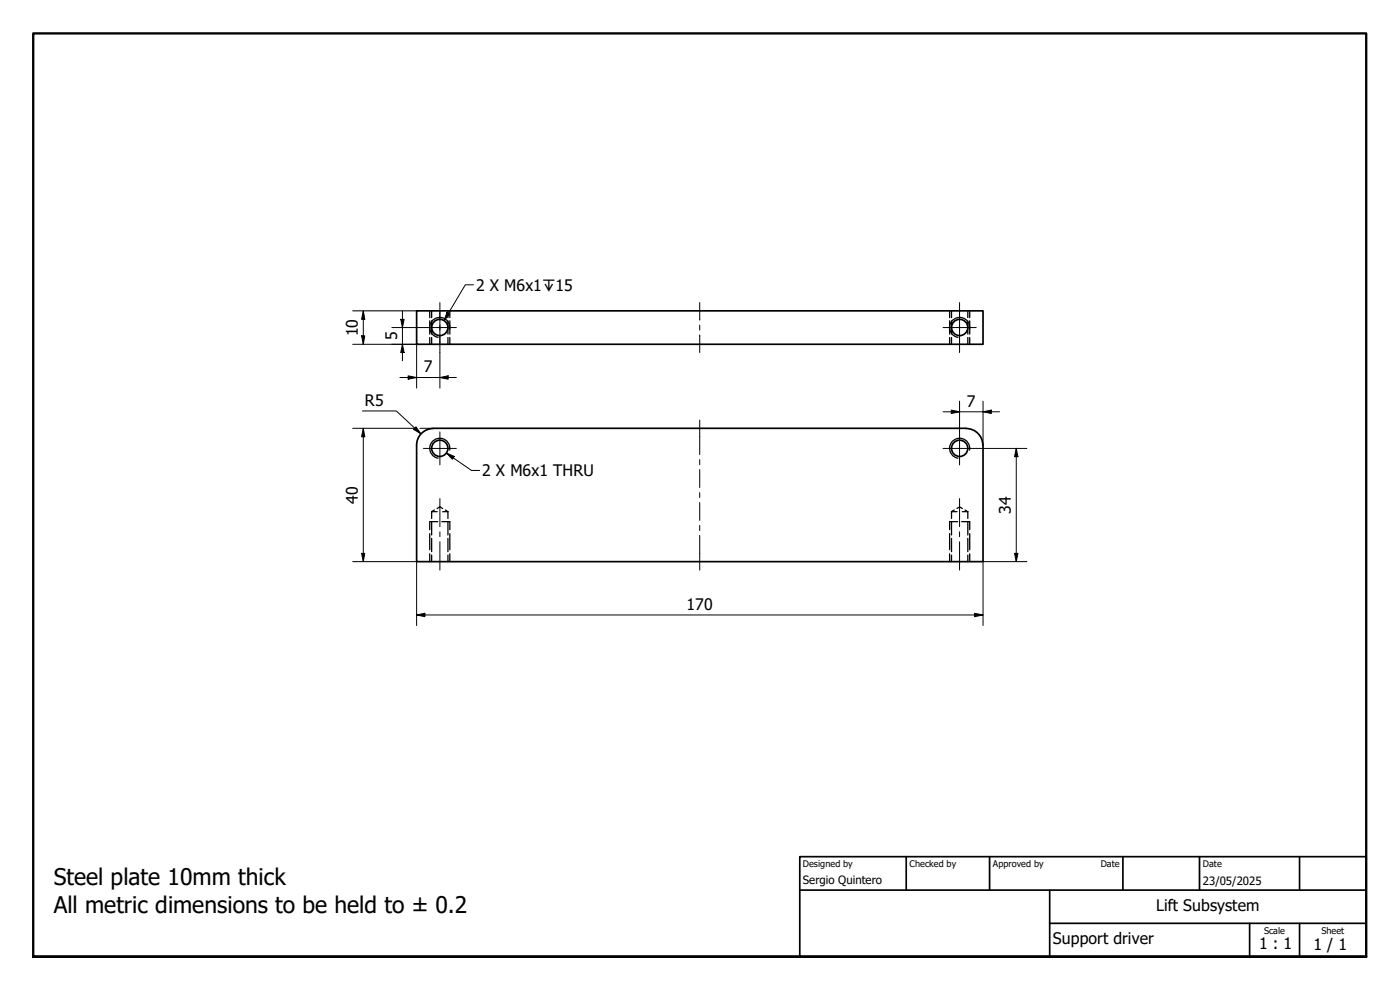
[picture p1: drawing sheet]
<svg xmlns="http://www.w3.org/2000/svg" width="420mm" height="297mm" viewBox="0 0 420 297" stroke-linecap="round" stroke-linejoin="round" font-family="sans-serif">
<!-- layer: Hidden (ISO) -->
<g fill="none" stroke="#000" stroke-width=".38">
<path d="M129 93.3v2M129 96.3v4M129.5 93.3v2M129.5 96.3v4M134.4 93.3v2M134.4 96.3v4M135 93.3v2M135 96.3v4M285 93.3v2M285 96.3v4M285.6 93.3v2M285.6 96.3v4"/>
<path d="M290.4 93.3v2M290.4 96.3v4M291 93.3v2M291 96.3v4M129 101.3v2M129.5 101.3v2M134.4 101.3v2M135 101.3v2M285 101.3v2M285.6 101.3v2M290.4 101.3v2M291 101.3v2"/>
<path d="M129.5 153.5h1.7M129.5 153.5v2.1M129.5 156.5v4M130.4 153l-.9 .5M131.2 152.6l.8-.5 .8 .5M131.4 156.5h-2.4v2.4M132.6 156.5h2.4v2.4M132.8 153.5h1.6M133.7 153l.7 .5M134.4 153.5v2.1M134.4 156.5v4M285.6 153.5h1.6"/>
<path d="M285.6 153.5v2.1M285.6 156.5v4M286.4 153l-.8 .5M287.2 152.6l.8-.5 .8 .5M287.4 156.5h-2.4v2.4M288.6 156.5h2.4v2.4M288.8 153.5h1.6M289.6 153l.8 .5M290.4 153.5v2.1M290.4 156.5v4M129 160.1v4.9M129 166.2v2.3"/>
<path d="M129.5 161.5v4M129.5 166.5v2M134.4 161.5v4M134.4 166.5v2M135 160.1v4.9M135 166.2v2.3M285 160.1v4.9M285 166.2v2.3M285.6 161.5v4M285.6 166.5v2M290.4 161.5v4M290.4 166.5v2"/>
<path d="M291 160.1v4.9M291 166.2v2.3"/>
</g>
<!-- layer: Visible (ISO) -->
<g fill="none" stroke="#000" stroke-width=".51">
<path d="M125 93.3h170v10h-170zM130 128.5h160M130 128.6a5 5 0 0 0-5 5v34.9h170v-35M290 128.6a5 5 0 0 1 5 5"/>
<circle cx="132" cy="98.3" r="2.44"/>
<circle cx="288" cy="98.3" r="2.44"/>
<circle cx="132" cy="134.5" r="2.44"/>
<circle cx="288" cy="134.5" r="2.44"/>
</g>
<!-- layer: Visible Narrow (ISO) -->
<path d="M135 98.8a3 3 0 0 0-2.5-3.5 3 3 0 0 0-3.5 2.4 3 3 0 0 0 2.5 3.5M291 98.8a3 3 0 0 0-2.5-3.5 3 3 0 0 0-3.5 2.4 3 3 0 0 0 2.5 3.5M135 135a3 3 0 0 0-2.5-3.5 3 3 0 0 0-3.5 2.5 3 3 0 0 0 2.5 3.5M291 135a3 3 0 0 0-2.5-3.5 3 3 0 0 0-3.5 2.5 3 3 0 0 0 2.5 3.5" fill="none" stroke="#000" stroke-width=".38"/>
<!-- layer: Title (ISO) -->
<path d="M240 257h170v30.1h-170zM272 257v10.1M297 257v10.1M337 257v10.1M360 257v10.1M390 257v10.1M240 267.1h170M315 277h95M315 267.1v20M375 277v10.1M390 277v10.1" fill="none" stroke="#000" stroke-width=".51"/>
<!-- layer: Border (ISO) -->
<path d="M10 287.1v-277.1h400v277.1h-400h400" fill="none" stroke="#000" stroke-width=".7"/>
<!-- layer: Dimension (ISO) -->
<g fill="none" stroke="#000" stroke-width=".3">
<path d="M105.9 93.3h19.1M109 93.3l.5 2.5h-1zM109 93.3v10M117.6 98.3h9.5M120.3 95.8h1l-.5 2.5zM120.8 93.3v15M105.9 103.3h19.1v13.1M108.5 100.8h1l-.5 2.5zM120 113.3h17M120.8 103.3l.5 2.5h-1zM122.5 112.8l2.5 .5-2.5 .5zM132 113.3l2.5-.5v1z"/>
<path d="M132 105.8v10.6M105.9 128.5h18.6M108.8 123.3h10.1l7.4 6.9M109 128.5l.5 2.5h-1zM109 128.5v40M124.8 128.1l1.5 2.1-2.2-1.4zM126 128.5h4M283 123.6h17M285.5 123l2.5 .6-2.5 .5zM288 120.4v9.2M293 134.5h15.2M295 123.6l2.5-.6v1.1z"/>
<path d="M295 120.4v13.1M305 134.5l.5 2.5h-1zM305 134.5v34M105.9 168.5h19.1v19.2M108.5 166h1l-.5 2.5zM304.5 166h1l-.5 2.5zM308.2 168.5h-13.2v19.2M125 184.5l2.5-.5v1zM125 184.5h170M292.5 184l2.5 .5-2.5 .5z"/>
</g>
<g fill="#000">
<path d="M109 93.3l.5 2.5h-1zM120.3 95.8h1l-.5 2.5zM108.5 100.8h1l-.5 2.5zM120.8 103.3l.5 2.5h-1zM122.5 112.8l2.5 .5-2.5 .5zM132 113.3l2.5-.5v1zM109 128.5l.5 2.5h-1zM124.8 128.1l1.5 2.1-2.2-1.4zM285.5 123l2.5 .6-2.5 .5zM295 123.6l2.5-.6v1.1zM305 134.5l.5 2.5h-1zM108.5 166h1l-.5 2.5z"/>
<path d="M304.5 166h1l-.5 2.5zM125 184.5l2.5-.5v1zM292.5 184l2.5 .5-2.5 .5z"/>
</g>
<!-- layer: Centerline (ISO) -->
<g fill="none" stroke="#000" stroke-width=".3">
<path d="M132 90.8v5.3M132 97.5v1.5M210 90.8v5.3M210 97.5v1.5M288 90.8v5.3M288 97.5v1.5M132 100.5v5.3M210 100.5v5.3M288 100.5v5.3M210 126v10.4M210 137.9v1.5M132 149.6v8.4"/>
<path d="M132 159.6v1.4M210 140.9v5.4M210 147.8v1.5M210 150.8v5.3M210 157.7v1.5M288 149.6v8.4M288 159.6v1.4M132 162.5v8.6M210 160.6v10.5M288 162.5v8.6"/>
</g>
<!-- layer: Center Mark (ISO) -->
<path d="M127.1 98.3h9.9M132 93.3v9.9M283 98.3h10M288 93.3v9.9M127.1 134.5h9.9M132 129.6v9.9M283 134.5h10M288 129.6v9.9" fill="none" stroke="#000" stroke-width=".3"/>
<!-- layer: Symbol (ISO) -->
<path d="M134.1 93.8l.8 .5-1.6 1.9zM142.1 85.5h-2.5l-6.3 10.7M134 135.9l2.3 1.1-.5 .8zM134 135.9l7.5 5.2h2.5" fill="none" stroke="#000" stroke-width=".3"/>
<path d="M134.1 93.8l.8 .5-1.6 1.9zM134 135.9l2.3 1.1-.5 .8z" fill="#000"/>
<g font-size="6.9">
<text x="16.1" y="265.6">Steel plate 10mm thick</text>
<text x="16.1" y="273.8">All metric dimensions to be held to ± 0.2</text>
</g>
<g font-size="4.8">
<text x="142.9" y="87.2">2 X M6x1↧15</text>
<text x="107.4" y="100.9" transform="rotate(-90 107.4 100.9)">10</text>
<text x="119.2" y="102.1" transform="rotate(-90 119.2 102.1)">5</text>
<text x="127.2" y="111.7">7</text>
<text x="109.5" y="121.7">R5</text>
<text x="290.2" y="122">7</text>
<text x="144.7" y="142.9">2 X M6x1 THRU</text>
<text x="107.4" y="151.2" transform="rotate(-90 107.4 151.2)">40</text>
<text x="303.4" y="154.2" transform="rotate(-90 303.4 154.2)">34</text>
<text x="206.1" y="182.9">170</text>
<text x="347" y="273.4">Lift Subsystem</text>
<text x="316" y="283.4">Support driver</text>
<text x="377.9" y="284.8">1 : 1</text>
<text x="394.2" y="285">1 / 1</text>
</g>
<g font-size="3.4">
<text x="241" y="265.4">Sergio Quintero</text>
<text x="361" y="265.5">23/05/2025</text>
</g>
<g font-size="2.7">
<text x="241" y="260.1">Designed by</text>
<text x="273" y="260.1">Checked by</text>
<text x="298" y="260.1">Approved by</text>
<text x="330.3" y="260">Date</text>
<text x="361" y="260">Date</text>
<text x="379.3" y="280.1">Scale</text>
<text x="396.6" y="280.1">Sheet</text>
</g>
</svg>
